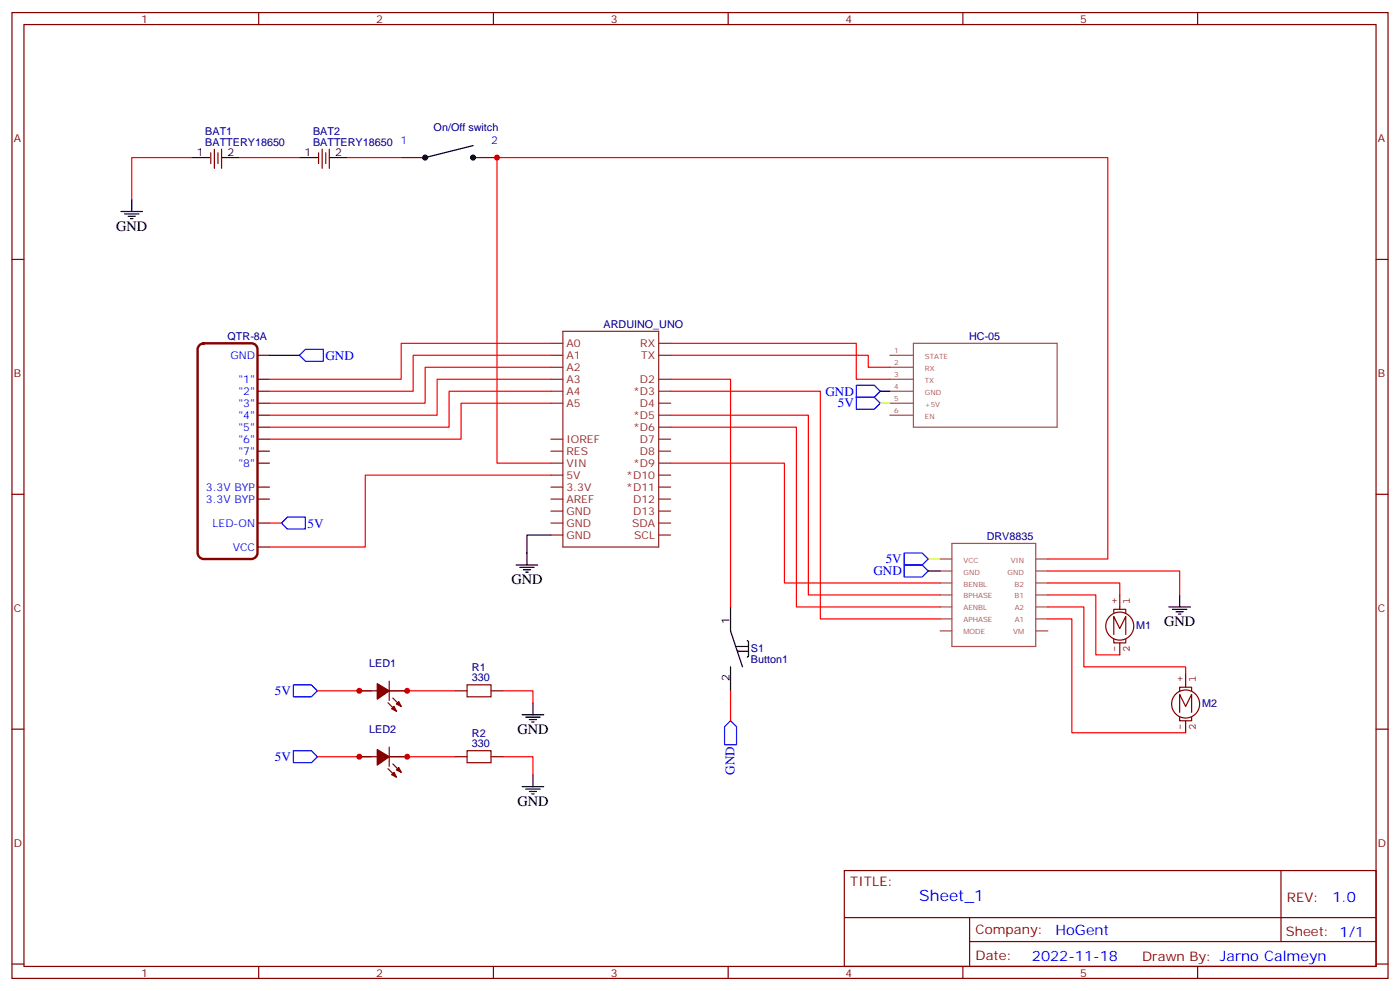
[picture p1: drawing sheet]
<svg xmlns="http://www.w3.org/2000/svg" width="412mm" height="292mm" viewBox="0 0 412 292" stroke-linecap="round" stroke-linejoin="round" font-family="sans-serif">
<g fill="none" stroke="#870000" stroke-width=".35">
<path d="M3.5 3.7h405.4v284.3h-405.4zM7.1 7.2h398.2v277.3h-398.2zM76.2 3.7v3.5M145.3 3.7v3.5M214.5 3.7v3.5M283.6 3.7v3.5M352.8 3.7v3.5M62.1 45v3.2M63.1 43.9v5.7M64.2 45v3.2M65.3 43.9v5.7M93.8 45v3.2"/>
<path d="M94.9 43.9v5.7M96 45v3.2M97 43.9v5.7M118.2 46.4h7M139.3 46.4h7.1M3.5 76.4h3.6M405.3 76.4h3.6M75.8 104.6h3.6M75.8 111.7h3.6M75.8 115.2h3.6M75.8 118.7h3.6M75.8 122.2h3.6"/>
<path d="M75.8 125.8h3.6M75.8 129.3h3.6M75.8 132.8h3.6M75.8 136.3h3.6M3.5 145.5h3.6M75.8 143.4h3.6M75.8 146.9h3.6M75.8 154h3.6M405.3 145.5h3.6M75.8 161h3.6M3.5 214.7h3.6M105.8 203.4h5.3"/>
<path d="M114.3 206.9l2.5 2.5M114.7 203.4h5.2M114.7 200.6v5.6M114.7 220v5.6M115.7 205.5l2.5 2.5M134.1 203.4h3.5M144.6 203.4h3.6M405.3 214.7h3.6M105.8 222.8h5.3M114.3 226.3l2.5 2.5M114.7 222.8h5.2M115.7 224.9l2.5 2.5"/>
<path d="M134.1 222.8h3.5M144.6 222.8h3.6M248.7 256.3h156.6v28.2h-156.6zM377.3 256.3v20.9M248.7 270.1h156.5M285.6 277.2h119.6M285.6 270.1v14.2M3.5 283.8h3.6M76.2 284.5v3.5M145.3 284.5v3.5M214.5 284.5v3.5M283.6 284.5v3.5"/>
<path d="M352.8 284.5v3.5M405.3 283.8h3.6"/>
</g>
<g fill="none" stroke="#000" stroke-width=".35">
<path d="M38.8 58.7v3.6M56.4 46.4h5.3M65.3 46.4h5.3M88.2 46.4h5.3M97 46.4h5.3M139.3 42.9l-14.1 3.5M35.6 62.3h6.4M36.7 63h4.2M37.7 63.7h2.2M38.5 64.4h.7M79.4 104.6h8.8M259.3 115.2h2.8"/>
<path d="M162.3 157.5h-7.1v8.8M152 166.3h6.4M153.1 167h4.2M154.2 167.7h2.1M154.9 168.5h.7M215.2 178.7v7l3.5 10.6M273.4 168.1h3.5M344.3 178.7h6.4M345.4 179.4h4.2M347.5 175.2v3.5M215.2 196.3v7.1M217 190.3h3.5"/>
<path d="M217.3 191.7h3.2M220.1 188.6l.4 .3v4.2l-.4 .4M346.4 180.1h2.1M347.1 180.8h.7M153.8 210.4h6.4M154.9 211.1h4.2M155.9 211.8h2.1M156.6 212.5h.7M157 206.9v3.5M153.8 231.6h6.4M154.9 232.3h4.2M155.9 233h2.1"/>
<path d="M156.6 233.7h.7M157 228.1v3.5"/>
</g>
<g fill="none" stroke="#8c2424" stroke-width=".35">
<path d="M165.8 97.5h28.2v63.5h-28.2zM162.3 101.1h3.5M162.3 104.6h3.5M162.3 111.7h3.5M162.3 115.2h3.5M162.3 118.7h3.5M162.3 108.1h3.5M194 101.1h3.6M194 104.6h3.6M194 111.7h3.6M194 115.2h3.6M194 118.7h3.6"/>
<path d="M162.3 129.3h3.5M162.3 132.8h3.5M162.3 136.3h3.5M162.3 139.9h3.5M194 122.2h3.6M194 125.8h3.6M194 129.3h3.6M194 132.8h3.6M194 136.3h3.6M194 139.9h3.6M162.3 143.4h3.5M162.3 146.9h3.5"/>
<path d="M162.3 150.5h3.5M162.3 154h3.5M162.3 157.5h3.5M194 143.4h3.6M194 146.9h3.6M194 150.5h3.6M194 154h3.6M194 157.5h3.6"/>
</g>
<path d="M58.8 101.6l1.2-.5h14.1a1.76 1.76 0 0 1 1.7 1.7v60a1.89 1.89 0 0 1-1.7 1.8h-14.1a1.89 1.89 0 0 1-1.8-1.8v-60z" fill="none" stroke="#870000" stroke-width=".71"/>
<g fill="none" stroke="#a64a4a" stroke-width=".35">
<path d="M262.1 104.6h7M262.1 108.1h7M262.1 111.7h7M262.1 115.2h7M262.1 118.7h7M269.1 101.1h42.3v24.7h-42.3zM262.1 122.2h7M280.4 160h24.7v30.3h-24.7zM276.9 168.1h3.5M276.9 171.6h3.5M276.9 175.2h3.5M276.9 178.7h3.5"/>
<path d="M276.9 164.6h3.5M305.2 168.1h3.5M305.2 171.6h3.5M305.2 175.2h3.5M305.2 178.7h3.5M305.2 164.6h3.5M276.9 185.7h3.5M276.9 182.2h3.5M305.2 185.7h3.5M305.2 182.2h3.5"/>
</g>
<g fill="none" stroke="#f00" stroke-width=".35">
<path d="M56.4 46.4h-17.6v12.3M70.6 46.4h17.6M102.3 46.4h15.9M162.3 101.1h-44.1v10.6h-38.8M162.3 104.6h-40.6v10.6h-42.3M162.3 108.1h-37.1v10.6h-45.8M162.3 111.7h-33.5v10.5h-49.4M162.3 115.2h-30v10.6h-52.9M162.3 118.7h-26.5v10.6h-56.4M197.6 111.7h17.6v67M197.6 115.2h44.1v67h35.2M197.6 101.1h54.6v10.6h9.9"/>
<path d="M197.6 104.6h58.2v3.5h6.3M162.3 136.3h-15.9v-89.9h179.9v118.2h-17.6M162.3 139.9h-54.7v21.1h-28.2M197.6 122.2h40.5v53h38.8M197.6 125.8h37v52.9h42.3M197.6 136.3h33.5v35.3h45.8M79.4 154h3.5M308.7 168.1h38.8v7.1M308.7 171.6h21.1v3.6M308.7 175.2h14.1v17.6h7M308.7 178.7h10.6v17.6h29.9v1.8M308.7 182.2h7v33.5h33.5"/>
<path d="M93.5 203.4h15.9M114.7 203.4h19.4M148.2 203.4h8.8v3.5M215.2 203.4v8.8M93.5 222.8h15.9M114.7 222.8h19.4M148.2 222.8h8.8v5.3"/>
</g>
<g fill="#000" stroke="#000" stroke-width=".35">
<circle cx="125.2" cy="46.4" r=".71"/>
<circle cx="139.3" cy="46.4" r=".71"/>
</g>
<path d="M329.8 175.2v4.2M328.1 188.2v1.1h3.5v-1.1M328.1 180.4v-1h3.5v1M328.1 186.8v-5.3l1.7 3.5 1.8-3.5v5.3M329.8 189.3v3.5M334 184.3a4.1 4.1 0 0 0-5.9-3.7 4.1 4.1 0 0 0-.9 6.9 4.1 4.1 0 0 0 6.7-2.2l.1-.8M349.2 198.1v4.2M347.5 211.1v1.1h3.5v-1.1M347.5 203.4v-1.1h3.5v1.1M347.5 209.7v-5.3l1.7 3.6 1.8-3.6v5.3M349.2 212.2v3.5M353.4 207.3a4.1 4.1 0 0 0-5.9-3.8 4.1 4.1 0 0 0-.9 7 4.1 4.1 0 0 0 6.7-2.3l.1-.8" fill="none" stroke="#850000" stroke-width=".35"/>
<path d="M88.2 104.6l1.8-1.8h5.2v3.6h-5.2zM252.2 113.4h5.3l1.8 1.8-1.8 1.7h-5.3zM252.2 116.9h5.3l1.8 1.8-1.8 1.8h-5.3zM82.9 154l1.8-1.8h5.3v3.6h-5.3zM266.3 162.8h5.3l1.8 1.8-1.8 1.7h-5.3zM266.3 166.3h5.3l1.8 1.8-1.8 1.8h-5.3zM86.4 201.6h5.3l1.8 1.8-1.8 1.7h-5.3zM215.2 212.2l1.8 1.8v5.3h-3.6v-5.3zM86.4 221h5.3l1.8 1.8-1.8 1.7h-5.3z" fill="none" stroke="#00f" stroke-width=".35"/>
<path d="M259.3 118.7h2.8M273.4 164.6h3.5" fill="none" stroke="#cf0" stroke-width=".35"/>
<path d="M137.6 201.6h7v3.5h-7zM137.6 221h7v3.5h-7z" fill="none" stroke="#a10000" stroke-width=".35"/>
<g fill="#870000" stroke="#870000" stroke-width=".35">
<path d="M116.8 207.3l.7-.7 .7 1.4z"/>
<path d="M115.4 208.7l.7-.7 .7 1.4z"/>
<path d="M111.1 201.3l3.6 2.1-3.6 2.4z"/>
<path d="M116.8 226.7l.7-.7 .7 1.4z"/>
<path d="M116.1 227.4l.7 1.4-1.4-.7z"/>
<path d="M111.1 220.7l3.6 2.1-3.6 2.4z"/>
</g>
<g fill="#c00">
<circle cx="146.4" cy="46.4" r=".88"/>
<circle cx="119.9" cy="222.8" r=".88"/>
<circle cx="105.8" cy="222.8" r=".88"/>
<circle cx="119.9" cy="203.4" r=".88"/>
<circle cx="105.8" cy="203.4" r=".88"/>
</g>
<text font-size="4.6" fill="#00f" x="270.8" y="265.3">Sheet_1</text>
<g font-size="4.2">
<text x="34.2" y="67.9">GND</text>
<text x="150.6" y="172">GND</text>
<text x="342.9" y="184.3">GND</text>
<text x="152.4" y="216.1">GND</text>
<text x="152.4" y="237.2">GND</text>
</g>
<g font-size="4.2" fill="#00f">
<text x="392.5" y="265.6">1.0</text>
<text x="310.9" y="275.1">HoGent</text>
<text x="304" y="282.9">2022-11-18</text>
</g>
<g font-size="3.9" fill="#00f">
<text x="95.9" y="105.9">GND</text>
<text x="243.1" y="116.4">GND</text>
<text x="246.8" y="120">5V</text>
<text x="90.6" y="155.3">5V</text>
<text x="260.9" y="165.7">5V</text>
<text x="257.3" y="169.4">GND</text>
<text x="81" y="204.6">5V</text>
<text x="81" y="224">5V</text>
<text x="216.4" y="228.1" transform="rotate(-90 216.4 228.1)">GND</text>
</g>
<g font-size="3.9" fill="#800">
<text x="250.5" y="260.9">TITLE:</text>
<text x="379.1" y="265.6">REV:</text>
<text x="287.4" y="275.1">Company:</text>
<text x="378.7" y="275.7">Sheet: 1/1</text>
<text x="287.4" y="282.8">Date:</text>
<text x="336.4" y="282.8">Drawn By: Jarno Calmeyn</text>
</g>
<g font-size="3.2" fill="#800">
<text x="41.6" y="6.7">1</text>
<text x="110.8" y="6.7">2</text>
<text x="179.9" y="6.7">3</text>
<text x="249.1" y="6.7">4</text>
<text x="318.2" y="6.7">5</text>
<text x="4.1" y="41.8">A</text>
<text x="405.9" y="41.8">A</text>
<text x="4.1" y="110.9">B</text>
<text x="405.9" y="110.9">B</text>
<text x="4.1" y="180.1">C</text>
<text x="405.9" y="180.1">C</text>
<text x="4.1" y="249.2">D</text>
<text x="405.9" y="249.2">D</text>
<text x="41.6" y="287.5">1</text>
<text x="110.8" y="287.5">2</text>
<text x="179.9" y="287.5">3</text>
<text x="249.1" y="287.5">4</text>
<text x="318.2" y="287.5">5</text>
</g>
<g font-size="3.2" fill="#000080">
<text x="60.5" y="39.7">BAT1</text>
<text x="92.2" y="39.7">BAT2</text>
<text x="127.7" y="38.6">On/Off switch</text>
<text x="60.5" y="42.9">BATTERY18650</text>
<text x="92.2" y="42.9">BATTERY18650</text>
<text x="67" y="100">QTR-8A</text>
<text x="177.8" y="96.5">ARDUINO_UNO</text>
<text x="285.5" y="100">HC-05</text>
<text x="290.7" y="158.9">DRV8835</text>
<text x="334.7" y="185.1">M1</text>
<text x="108.8" y="196.3">LED1</text>
<text x="139" y="197.4">R1</text>
<text x="221.2" y="195.3">Button1</text>
<text x="221.2" y="192.1">S1</text>
<text x="139" y="200.6">330</text>
<text x="354.1" y="208.1">M2</text>
<text x="108.8" y="215.7">LED2</text>
<text x="139" y="220">330</text>
<text x="139" y="216.8">R2</text>
</g>
<g font-size="3.2">
<text x="58" y="46">1</text>
<text x="67" y="46">2</text>
<text x="89.7" y="46">1</text>
<text x="98.8" y="46">2</text>
<text x="214.8" y="183.6" transform="rotate(-90 214.8 183.6)">1</text>
<text x="214.8" y="200.5" transform="rotate(-90 214.8 200.5)">2</text>
</g>
<g font-size="3.2" fill="#00f">
<text x="117.9" y="42.5">1</text>
<text x="144.6" y="42.5">2</text>
<text x="67.9" y="105.7">GND</text>
<text x="70.2" y="112.7">&quot;1&quot;</text>
<text x="70.2" y="116.2">&quot;2&quot;</text>
<text x="70.2" y="119.8">&quot;3&quot;</text>
<text x="70.2" y="123.3">&quot;4&quot;</text>
<text x="70.2" y="126.8">&quot;5&quot;</text>
<text x="70.2" y="130.4">&quot;6&quot;</text>
<text x="70.2" y="133.9">&quot;7&quot;</text>
<text x="70.2" y="137.4">&quot;8&quot;</text>
<text x="60.6" y="144.5">3.3V BYP</text>
<text x="60.6" y="148">3.3V BYP</text>
<text x="62.6" y="155">LED-ON</text>
<text x="68.5" y="162.1">VCC</text>
</g>
<g font-size="3.2" fill="#8d2323">
<text x="166.9" y="102.1">A0</text>
<text x="166.9" y="105.7">A1</text>
<text x="188.6" y="102.1">RX</text>
<text x="188.8" y="105.7">TX</text>
<text x="166.9" y="109.2">A2</text>
<text x="166.9" y="112.7">A3</text>
<text x="188.5" y="112.7">D2</text>
<text x="166.9" y="116.2">A4</text>
<text x="166.9" y="119.8">A5</text>
<text x="186.5" y="116.2">*D3</text>
<text x="188.5" y="119.8">D4</text>
<text x="186.5" y="123.3">*D5</text>
<text x="166.9" y="130.4">IOREF</text>
<text x="186.5" y="126.8">*D6</text>
<text x="188.5" y="130.4">D7</text>
<text x="166.9" y="137.4">VIN</text>
<text x="166.9" y="133.9">RES</text>
<text x="186.5" y="137.4">*D9</text>
<text x="188.5" y="133.9">D8</text>
<text x="166.9" y="140.9">5V</text>
<text x="184.5" y="140.9">*D10</text>
<text x="166.9" y="148">AREF</text>
<text x="166.9" y="144.5">3.3V</text>
<text x="184.5" y="144.5">*D11</text>
<text x="186.5" y="148">D12</text>
<text x="166.9" y="151.5">GND</text>
<text x="166.9" y="155">GND</text>
<text x="186.2" y="155">SDA</text>
<text x="186.5" y="151.5">D13</text>
<text x="166.9" y="158.6">GND</text>
<text x="186.8" y="158.6">SCL</text>
</g>
<g font-size="3.2" fill="#840000">
<text x="329.1" y="177.9" transform="rotate(-90 329.1 177.9)">+</text>
<text x="332.8" y="177.9" transform="rotate(-90 332.8 177.9)">1</text>
<text x="329.1" y="192" transform="rotate(-90 329.1 192)">-</text>
<text x="332.8" y="192" transform="rotate(-90 332.8 192)">2</text>
<text x="348.5" y="200.8" transform="rotate(-90 348.5 200.8)">+</text>
<text x="352.2" y="200.8" transform="rotate(-90 352.2 200.8)">1</text>
<text x="348.5" y="214.9" transform="rotate(-90 348.5 214.9)">-</text>
<text x="352.2" y="214.9" transform="rotate(-90 352.2 214.9)">2</text>
</g>
<g font-size="2.1" fill="#a54b4b">
<text x="263.4" y="103.9">1</text>
<text x="263.4" y="107.4">2</text>
<text x="272.4" y="105.6">STATE</text>
<text x="263.4" y="111">3</text>
<text x="272.4" y="109.2">RX</text>
<text x="272.4" y="112.7">TX</text>
<text x="263.4" y="114.5">4</text>
<text x="263.4" y="118">5</text>
<text x="272.4" y="116.2">GND</text>
<text x="272.4" y="119.8">+5V</text>
<text x="263.4" y="121.5">6</text>
<text x="272.4" y="123.3">EN</text>
<text x="283.8" y="165.6">VCC</text>
<text x="297.8" y="165.6">VIN</text>
<text x="283.8" y="169.1">GND</text>
<text x="283.8" y="172.7">BENBL</text>
<text x="296.8" y="169.1">GND</text>
<text x="298.9" y="172.7">B2</text>
<text x="283.8" y="176.2">BPHASE</text>
<text x="283.8" y="179.7">AENBL</text>
<text x="298.9" y="176.2">B1</text>
<text x="298.9" y="179.7">A2</text>
<text x="283.8" y="183.3">APHASE</text>
<text x="298.9" y="183.3">A1</text>
<text x="283.8" y="186.8">MODE</text>
<text x="298.5" y="186.8">VM</text>
</g>
</svg>
